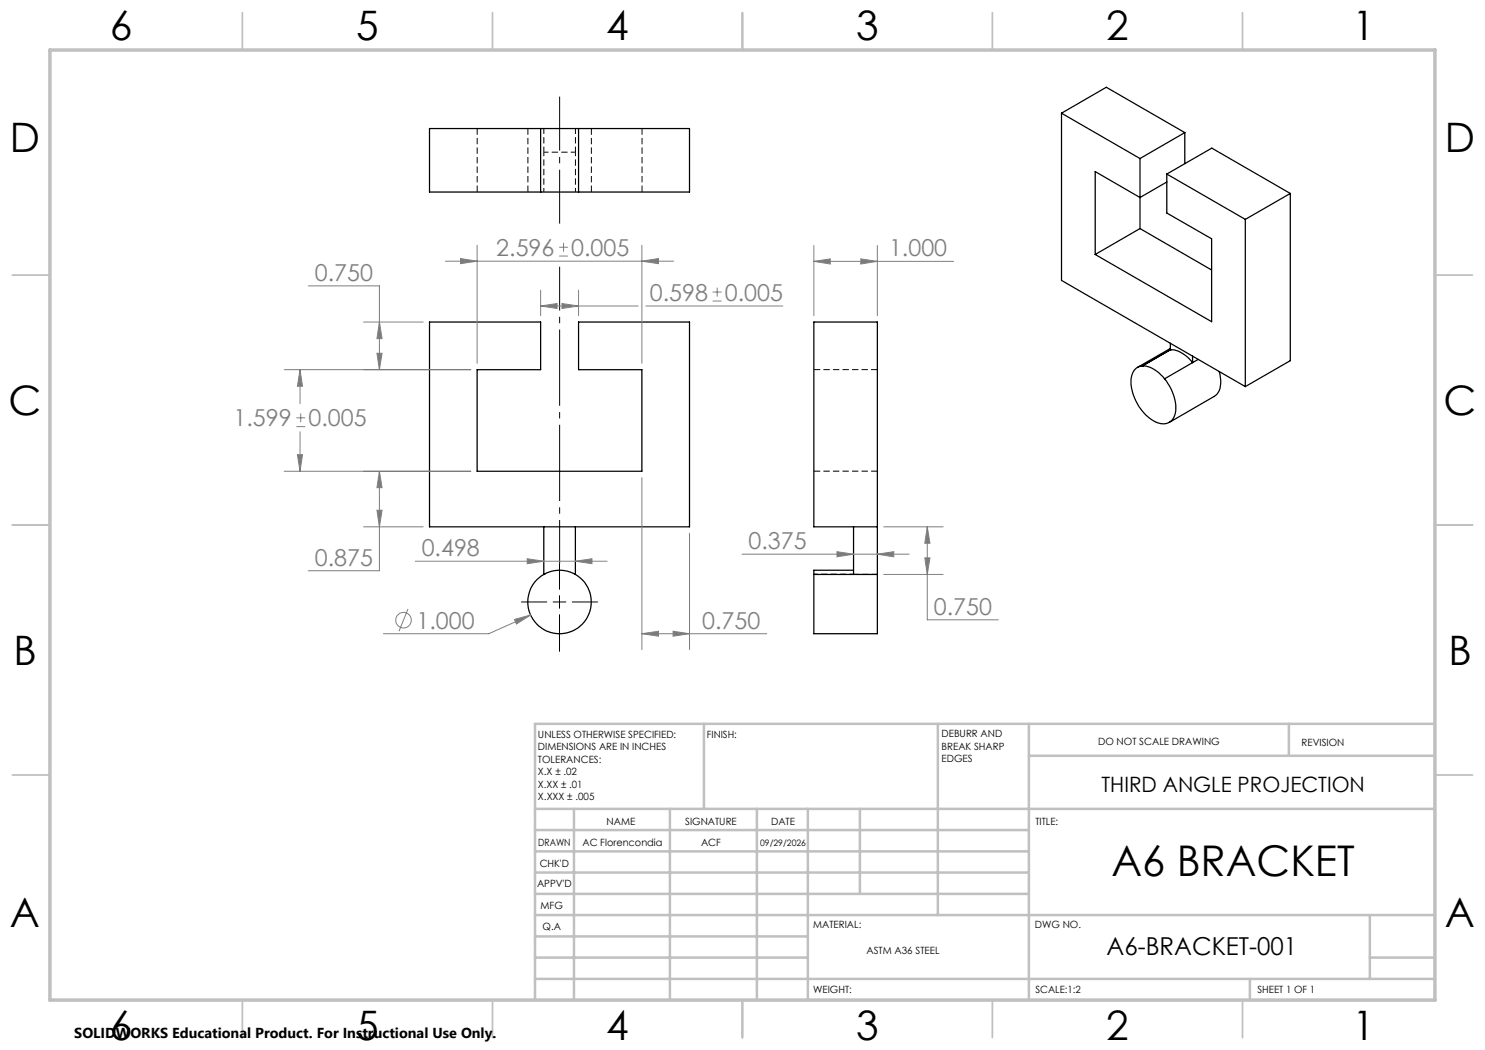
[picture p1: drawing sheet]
<svg xmlns="http://www.w3.org/2000/svg" width="297mm" height="210mm" viewBox="0 0 297 210" stroke-linecap="round" stroke-linejoin="round" font-family="sans-serif">
<g fill="none" stroke="#000" stroke-width=".25">
<path d="M85.9 25.7h52v12.7h-52zM108.1 25.7v12.7M115.7 25.7v12.7M212.3 22.6v33.5l36.8 21.2M212.3 22.6l15.7 9.1M212.3 22.6l9-5.1 15.7 9M228 31.7v14M233.4 34.8l15.7 9.1M233.4 36.4l-5.4 3.1-9-5.2v16.6M233.4 34.8v7.8l8.9 5.2v16.5l-23.3-13.4M233.4 34.8l9-5.2 15.7 9.1M237 26.5l-9 5.2"/>
<path d="M237 26.5v6.2M258.1 38.7v33.4l-9 5.2M258.1 38.7l-9 5.2M228 45.7l-9 5.2M228 45.7l14.3 8.3M249.1 43.9v33.4M85.9 64.4h22.2v9.5h-12.7v20.4h33v-20.4h-12.7v-9.5h22.2v41h-52zM228.5 73.2a5.7 5.7 0 0 1 4.4 2.6M228.5 73.2a2.56 2.56 0 0 0-2.3 2.7 9.3 9.3 0 0 0 5.5 8.7 2.56 2.56 0 0 0 3.5-2.6 9.6 9.6 0 0 0-2.3-6.2M228.5 73.2h.1M234.1 69.9a5.7 5.7 0 0 1 4.4 2.6M234.1 69.9h.1"/>
<path d="M234.1 69.7l-6.6 3.8M234.1 69.9l-5.6 3.3M234.1 68.6v1.3M238.5 72.5l-5.6 3.3M238.5 71.2v1.3M239.6 71.9l-1.1 .6M243.8 74.3a4.9 4.9 0 0 1-.6 4.7l-9.3 5.5M108.8 114.9a6.3 6.3 0 0 1 6.3 0M108.8 114.9a6.4 6.4 0 0 0-1.8 9.6 6.4 6.4 0 0 0 9.8 0 6.4 6.4 0 0 0-1.7-9.6M108.8 114.9h.1M108.8 105.4v9.5M115.1 105.4v9.5"/>
<path d="M162.8 114.9v11.8h12.7v-11.8M162.8 114.9h12.7M170.7 114h-7.9v.9M170.7 105.4v9.5M175.5 105.4h-12.7v-41h12.7v50.5"/>
</g>
<path d="M95.4 38.4v-12.7M105.6 25.7v12.7M118.3 38.4v-12.7M128.4 38.4v-12.7M162.8 73.9h12.7M162.8 94.2h12.7" fill="none" stroke="#000" stroke-width=".2" stroke-dasharray="1.3 .6" stroke-linecap="butt"/>
<path d="M108.8 30.4v-4.7M115.1 30.4v-4.7M170.7 114.9h4.8" fill="none" stroke="#000" stroke-width=".2" stroke-dasharray="1.3 .6" stroke-dashoffset=".2" stroke-linecap="butt"/>
<path d="M115.1 30.4h-6.3" fill="none" stroke="#000" stroke-width=".2" stroke-dasharray="1.3 .6" stroke-dashoffset=".3" stroke-linecap="butt"/>
<path d="M108.8 38.4v-8M115.1 38.4v-8M162.8 114.9h7.9M170.7 114.9h-7.9" fill="none" stroke="#000" stroke-width=".2" stroke-dasharray="1.3 .6" stroke-dashoffset=".5" stroke-linecap="butt"/>
<g fill="none" stroke="#808080" stroke-width=".2">
<path d="M61.7 57.2h14.2v16.7M89.1 52.2h45.6M92.1 51.7l3.3 .5-3.3 .5zM95.4 49.1v23.6M108.1 58v5.1M111.8 51.2h1.8M111.8 49.5h1.8M112.7 48.6v1.7M115.7 58v5.1M128.4 52.2l3.3-.5v1zM128.4 49.1v23.6M142.5 58.4h1.8"/>
<path d="M143.4 57.5v1.8M162.8 52.3l3.3-.5v1zM162.8 52.3h27.9M162.8 49.1v14M172.2 51.8l3.3 .5-3.3 .5zM175.5 49.1v14M56.8 73.9h37.4M60 73.9l.5 3.3h-1zM60 73.9v6.8M72.7 64.4h11.9M75.4 70.7h1l-.5 3.2zM75.9 64.4l.5 3.3h-1z"/>
<path d="M108.1 61.2l3.3-.5v1zM108.1 61.2h19.5M112.4 60.7l3.3 .5-3.3 .5zM129.2 61.2h27.4M142.5 60.2h1.8M56.8 94.3h37.4M59.3 85.3h1.7M59.3 83.6h1.7M59.5 90.9h1l-.5 3.4zM60 86.4v7.9M60.1 82.7v1.7M75.9 94.3l.5 3.2h-1z"/>
<path d="M75.9 94.3v19.9h-14.2M128.4 95.5v34.4M72.7 105.4h11.9M75.4 102.1h1l-.5 3.3zM83 112.2h38.4M105.4 111.8l3.4 .4-3.4 .5zM115.1 112.2l3.3-.4v.9zM137.9 106.6v23.3M148.4 110.8h33.4M167.4 110.3l3.3 .5-3.3 .6zM175.5 110.8l3.3-.5v1.1zM176.7 105.4h11.9"/>
<path d="M176.7 114.9h11.9M185 111.6h1l-.5 3.3zM185.5 105.4l.5 3.2h-1zM185.5 105.4v18.6h14.2M81.6 121.8l-1.8 4.5M102.9 123.9l3.2-.9-2.8 1.8zM106.1 123l-8.3 3.7h-21.1M128.4 126.7l3.3-.4v.9zM128.4 126.7h25M134.6 126.3l3.3 .4-3.3 .5z"/>
<circle cx="80.7" cy="124" r="1.56"/>
</g>
<path d="M111.9 112.8v-59.5" fill="none" stroke="#000" stroke-width=".2" stroke-dasharray="15.2 1.3 1.3 1.3" stroke-dashoffset="6.5" stroke-linecap="butt"/>
<path d="M111.9 44.7v-25.4" fill="none" stroke="#000" stroke-width=".2" stroke-dasharray="15.2 1.3 1.3 1.3" stroke-dashoffset="4.4" stroke-linecap="butt"/>
<path d="M111.9 112.8v5.1M111.9 119.1v2.6M104.3 120.4h5.1M110.6 120.4h2.6M111.9 122.9v7.4M114.4 120.4h5.1" fill="none" stroke="#000" stroke-width=".2"/>
<g fill="none" stroke="#c0c0c0" stroke-width=".35">
<path d="M48.5 2.5v7.5M98.5 2.5v7.5M148.5 2.5v7.5M198.5 2.5v7.5M248.5 2.5v7.5M2.5 55h7.5M287 55h7.5M2.5 105h7.5M287 105h7.5M2.5 155h7.5M287 155h7.5M48.5 200v7.5"/>
<path d="M98.5 200v7.5M148.5 200v7.5M198.5 200v7.5M248.5 200v7.5"/>
</g>
<g fill="none" stroke="#c0c0c0" stroke-width=".5">
<path d="M140.8 144.8v17M187.6 144.8v38.2M205.8 144.8v55.2M205.8 151.2h81.2M257.8 144.8v6.4M287 144.8h-180v55.2M107 161.8h180M107 178.8h98.8M107 174.5h98.8M107 170.3h98.8M107 166h98.8M114.8 161.8v38.2"/>
<path d="M134 161.8v38.2M151.4 161.8v38.2M161.6 161.8v38.2M172 161.8v17M107 195.8h180M107 191.5h54.6M107 187.3h54.6M107 183h180M250 195.8v4.2M274 191.5h13M274 183v12.8"/>
</g>
<path d="M10 10h277v190h-277z" fill="none" stroke="#c0c0c0" stroke-width=".7"/>
<g fill="#808080">
<path d="M75.4 102.1h1l-.5 3.3zM75.9 94.3l.5 3.2h-1zM75.4 70.7h1l-.5 3.2zM75.9 64.4l.5 3.3h-1zM59.5 90.9h1l-.5 3.4zM60 73.9l.5 3.3h-1zM92.1 51.7l3.3 .5-3.3 .5zM128.4 52.2l3.3-.5v1zM162.8 52.3l3.3-.5v1zM172.2 51.8l3.3 .5-3.3 .5zM185.5 105.4l.5 3.2h-1zM185 111.6h1l-.5 3.3z"/>
<path d="M128.4 126.7l3.3-.4v.9zM134.6 126.3l3.3 .4-3.3 .5z"/>
<path d="M105.4 111.8l3.4 .4-3.4 .5zM115.1 112.2l3.3-.4v.9zM108.1 61.2l3.3-.5v1zM112.4 60.7l3.3 .5-3.3 .5zM102.9 123.9l3.2-.9-2.8 1.8z"/>
<path d="M167.4 110.3l3.3 .5-3.3 .6zM175.5 110.8l3.3-.5v1.1z"/>
</g>
<text font-size="8.5" x="222.3" y="175.2">A6 BRACKET</text>
<g font-size="8.1">
<text x="22" y="8">6</text>
<text x="71.2" y="8">5</text>
<text x="121.2" y="8">4</text>
<text x="171.2" y="8">3</text>
<text x="221.2" y="8">2</text>
<text x="270.5" y="8">1</text>
<text x="2" y="30.5">D</text>
<text x="289" y="30.5">D</text>
<text x="1.7" y="83">C</text>
<text x="288.7" y="83">C</text>
<text x="2.7" y="133">B</text>
<text x="289.7" y="133">B</text>
<text x="2" y="185.5">A</text>
<text x="289" y="185.5">A</text>
<text x="22" y="208">6</text>
<text x="71.2" y="208">5</text>
<text x="121.2" y="208">4</text>
<text x="171.2" y="208">3</text>
<text x="221.2" y="208">2</text>
<text x="270.5" y="208">1</text>
</g>
<text font-size="4.9" x="221.3" y="190.9">A6-BRACKET-001</text>
<g font-size="4.7" fill="#808080">
<text x="99.3" y="51.1">2.596</text>
<text x="114.2" y="51.1">0.005</text>
<text x="177.8" y="51.3">1.000</text>
<text x="63" y="56.2">0.750</text>
<text x="130" y="60.1">0.598</text>
<text x="145" y="60.1">0.005</text>
<text x="46.7" y="85.3">1.599</text>
<text x="61.7" y="85.3">0.005</text>
<text x="63" y="113.1">0.875</text>
<text x="84.3" y="111.2">0.498</text>
<text x="149.7" y="109.8">0.375</text>
<text x="83.3" y="125.7">1.000</text>
<text x="140.4" y="125.7">0.750</text>
<text x="186.8" y="122.9">0.750</text>
</g>
<text font-size="4.2" x="220.3" y="158.3">THIRD ANGLE PROJECTION</text>
<text font-size="2.9" x="14.9" y="207.6">SOLIDWORKS Educational Product. For Instructional Use Only.</text>
<g font-size="2">
<text x="107.6" y="147.6">UNLESS OTHERWISE SPECIFIED:</text>
<text x="141.4" y="147.6">FINISH:</text>
<text x="188.3" y="147.5">DEBURR AND</text>
<text x="188.3" y="150">BREAK SHARP</text>
<text x="219.6" y="149">DO NOT SCALE DRAWING</text>
<text x="260.3" y="149.2">REVISION</text>
<text x="107.6" y="150.1">DIMENSIONS ARE IN INCHES</text>
<text x="107.6" y="152.6">TOLERANCES:</text>
<text x="107.6" y="155.1">X.X ± .02</text>
<text x="188.3" y="152.5">EDGES</text>
<text x="107.6" y="157.6">X.XX ± .01</text>
<text x="107.6" y="160.1">X.XXX ± .005</text>
<text x="121.3" y="165">NAME</text>
<text x="137" y="164.9">SIGNATURE</text>
<text x="154.2" y="164.9">DATE</text>
<text x="207.1" y="164.9">TITLE:</text>
<text x="107.6" y="169.1">DRAWN</text>
<text x="107.9" y="173.3">CHK'D</text>
<text x="116.5" y="169.1">AC Florencondia</text>
<text x="140.2" y="169.1">ACF</text>
<text x="107.4" y="177.4">APPV'D</text>
<text x="108.1" y="181.8">MFG</text>
<text x="108.5" y="186">Q.A</text>
<text x="162.6" y="185.5">MATERIAL:</text>
<text x="207" y="185.5">DWG NO.</text>
<text x="173.3" y="190.9">ASTM A36 STEEL</text>
<text x="162.6" y="198.5">WEIGHT:</text>
<text x="207.1" y="198.6">SCALE:1:2</text>
<text x="251.5" y="198.6">SHEET 1 OF 1</text>
</g>
<text font-size="1.8" x="152" y="169.1">09/29/2026</text>
</svg>
